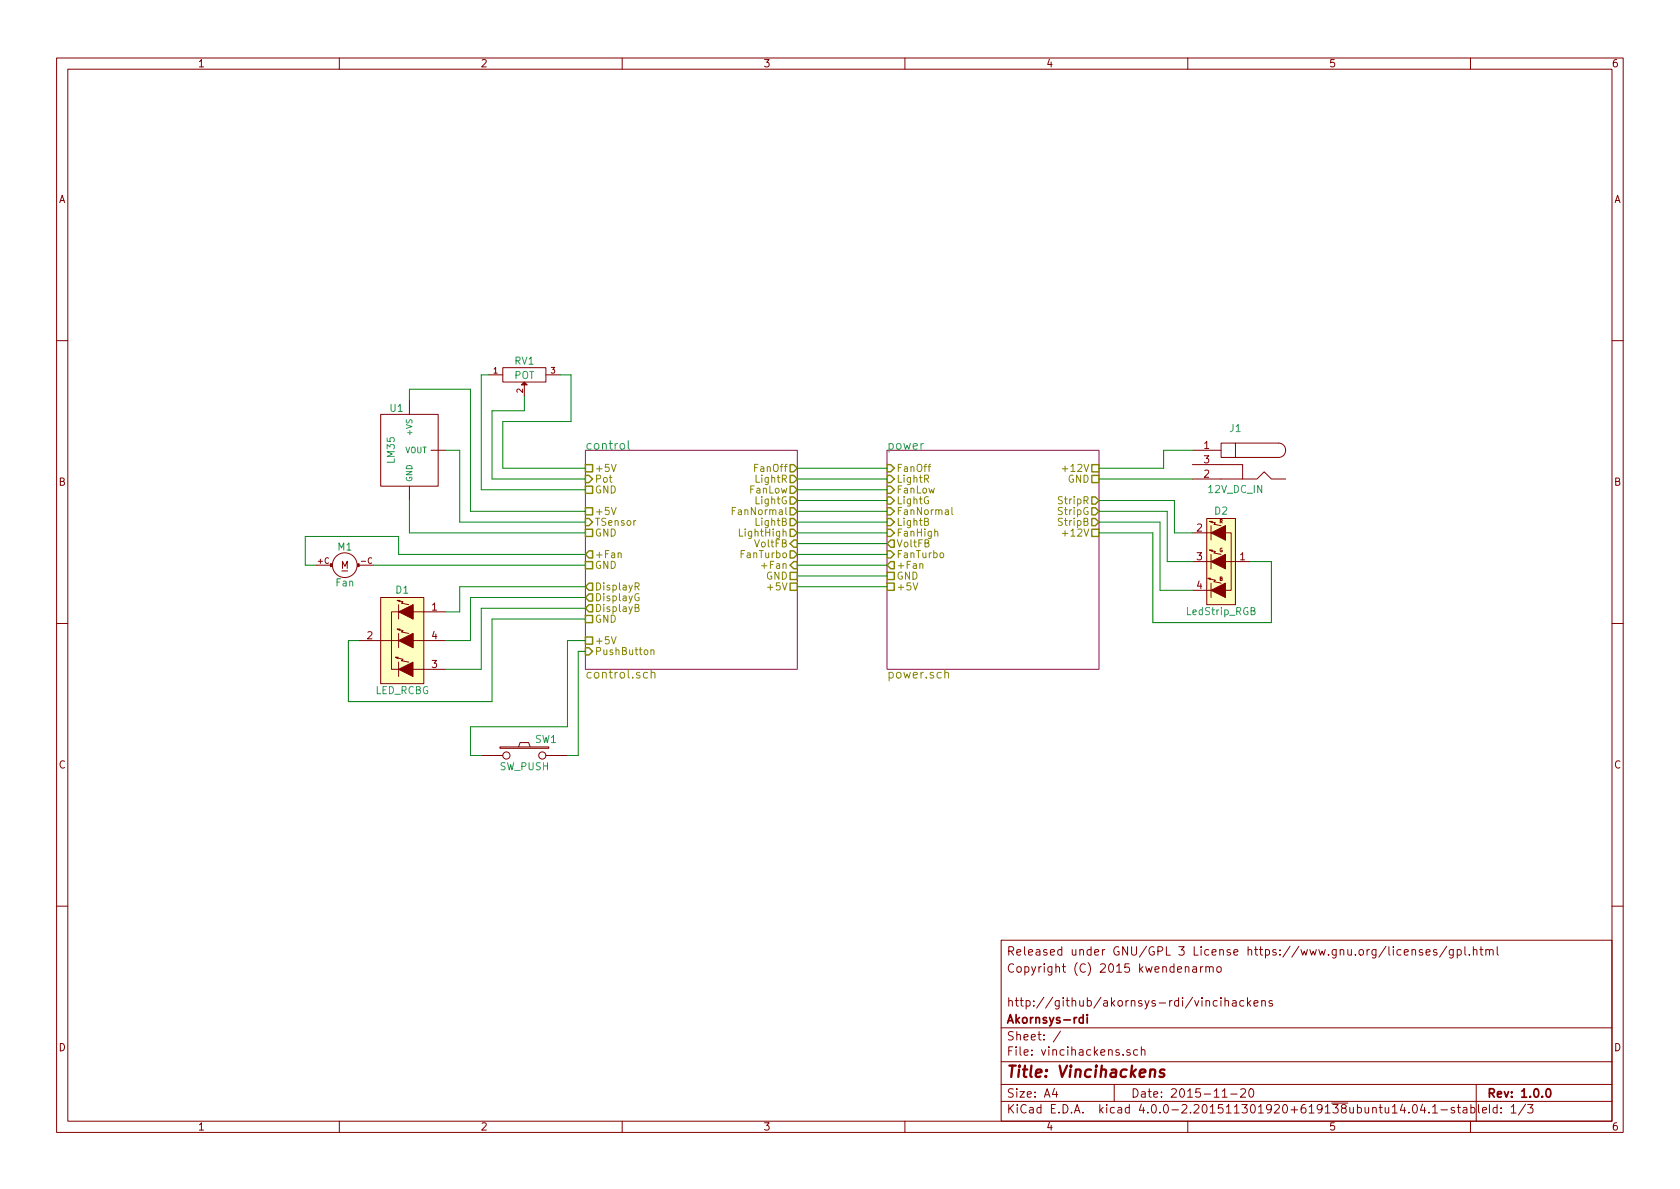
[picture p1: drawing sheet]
EESchema Schematic File Version 2
LIBS:Ardunano
LIBS:lm35
LIBS:motor
LIBS:power
LIBS:device
LIBS:transistors
LIBS:conn
LIBS:linear
LIBS:regul
LIBS:74xx
LIBS:cmos4000
LIBS:adc-dac
LIBS:memory
LIBS:xilinx
LIBS:microcontrollers
LIBS:dsp
LIBS:microchip
LIBS:analog_switches
LIBS:motorola
LIBS:texas
LIBS:intel
LIBS:audio
LIBS:interface
LIBS:digital-audio
LIBS:philips
LIBS:display
LIBS:cypress
LIBS:siliconi
LIBS:opto
LIBS:atmel
LIBS:contrib
LIBS:valves
LIBS:vincihackens-cache
EELAYER 25 0
EELAYER END
$Descr A4 11693 8268
encoding utf-8
Sheet 1 3
Title "Vincihackens"
Date "2015-11-20"
Rev "1.0.0"
Comp "Akornsys-rdi"
Comment1 "http://github/akornsys-rdi/vincihackens"
Comment2 ""
Comment3 "Copyright (C) 2015 kwendenarmo"
Comment4 "Released under GNU/GPL 3 License https://www.gnu.org/licenses/gpl.html"
$EndDescr
$Sheet
S 4075 3125 1475 1525
U 566220F8
F0 "control" 60
F1 "control.sch" 60
F2 "FanOff" O R 5550 3250 50 
F3 "LightR" O R 5550 3325 50 
F4 "FanLow" O R 5550 3400 50 
F5 "LightG" O R 5550 3475 50 
F6 "FanNormal" O R 5550 3550 50 
F7 "LightB" O R 5550 3625 50 
F8 "LightHigh" O R 5550 3700 50 
F9 "VoltFB" I R 5550 3775 50 
F10 "FanTurbo" O R 5550 3850 50 
F11 "+Fan" I R 5550 3925 50 
F12 "GND" U R 5550 4000 50 
F13 "+5V" U R 5550 4075 50 
F14 "+5V" U L 4075 3250 50 
F15 "GND" U L 4075 3400 50 
F16 "+5V" U L 4075 3550 50 
F17 "GND" U L 4075 3700 50 
F18 "Pot" I L 4075 3325 50 
F19 "TSensor" I L 4075 3625 50 
F20 "+Fan" O L 4075 3850 50 
F21 "GND" U L 4075 3925 50 
F22 "GND" U L 4075 4300 50 
F23 "DisplayR" O L 4075 4075 50 
F24 "DisplayG" O L 4075 4150 50 
F25 "DisplayB" O L 4075 4225 50 
F26 "+5V" U L 4075 4450 50 
F27 "PushButton" I L 4075 4525 50 
$EndSheet
$Sheet
S 6175 3125 1475 1525
U 56622135
F0 "power" 60
F1 "power.sch" 60
F2 "FanOff" I L 6175 3250 50 
F3 "LightR" I L 6175 3325 50 
F4 "FanLow" I L 6175 3400 50 
F5 "LightG" I L 6175 3475 50 
F6 "FanNormal" I L 6175 3550 50 
F7 "LightB" I L 6175 3625 50 
F8 "FanHigh" I L 6175 3700 50 
F9 "VoltFB" O L 6175 3775 50 
F10 "FanTurbo" I L 6175 3850 50 
F11 "+Fan" O L 6175 3925 50 
F12 "GND" U L 6175 4000 50 
F13 "+5V" U L 6175 4075 50 
F14 "StripR" O R 7650 3475 50 
F15 "StripG" O R 7650 3550 50 
F16 "StripB" O R 7650 3625 50 
F17 "+12V" U R 7650 3700 50 
F18 "+12V" U R 7650 3250 50 
F19 "GND" U R 7650 3325 50 
$EndSheet
Wire Wire Line
	5550 3250 6175 3250
Wire Wire Line
	6175 3325 5550 3325
Wire Wire Line
	5550 3400 6175 3400
Wire Wire Line
	6175 3475 5550 3475
Wire Wire Line
	5550 3550 6175 3550
Wire Wire Line
	6175 3625 5550 3625
Wire Wire Line
	5550 3700 6175 3700
Wire Wire Line
	6175 3775 5550 3775
Wire Wire Line
	5550 3850 6175 3850
Wire Wire Line
	6175 3925 5550 3925
Wire Wire Line
	5550 4000 6175 4000
Wire Wire Line
	6175 4075 5550 4075
$Comp
L POT RV1
U 1 1
P 3650 2600
F 0 "RV1" H 3650 2500 50  0000 C CNN
F 1 "POT" H 3650 2600 50  0000 C CNN
F 2 "" H 3650 2600 50  0000 C CNN
F 3 "" H 3650 2600 50  0000 C CNN
	1    3650 2600
	1    0    0    1   
$EndComp
$Comp
L LED_RCBG D1
U 1 1
P 2800 4450
F 0 "D1" H 2800 4800 50  0000 C CNN
F 1 "LED_RCBG" H 2800 4100 50  0000 C CNN
F 2 "" H 2800 4400 50  0000 C CNN
F 3 "" H 2800 4400 50  0000 C CNN
	1    2800 4450
	1    0    0    -1  
$EndComp
$Comp
L SW_PUSH SW1
U 1 1
P 3650 5250
F 0 "SW1" H 3800 5360 50  0000 C CNN
F 1 "SW_PUSH" H 3650 5170 50  0000 C CNN
F 2 "" H 3650 5250 50  0000 C CNN
F 3 "" H 3650 5250 50  0000 C CNN
	1    3650 5250
	1    0    0    -1  
$EndComp
$Comp
L BARREL_JACK J1
U 1 1
P 8600 3225
F 0 "J1" H 8600 3475 50  0000 C CNN
F 1 "12V_DC_IN" H 8600 3050 50  0000 C CNN
F 2 "" H 8600 3225 50  0000 C CNN
F 3 "" H 8600 3225 50  0000 C CNN
	1    8600 3225
	-1   0    0    -1  
$EndComp
$Comp
L Led_RGB_CA D2
U 1 1
P 8500 3900
F 0 "D2" H 8500 4250 50  0000 C CNN
F 1 "LedStrip_RGB" H 8500 3550 50  0000 C CNN
F 2 "" H 8455 3850 50  0000 C CNN
F 3 "" H 8455 3850 50  0000 C CNN
	1    8500 3900
	1    0    0    -1  
$EndComp
Wire Wire Line
	7650 3325 8300 3325
Wire Wire Line
	7650 3250 8100 3250
Wire Wire Line
	8100 3250 8100 3125
Wire Wire Line
	8100 3125 8300 3125
Wire Wire Line
	7650 3475 8175 3475
Wire Wire Line
	8175 3475 8175 3700
Wire Wire Line
	8175 3700 8300 3700
Wire Wire Line
	7650 3550 8125 3550
Wire Wire Line
	8125 3550 8125 3900
Wire Wire Line
	8125 3900 8300 3900
Wire Wire Line
	7650 3625 8075 3625
Wire Wire Line
	8075 3625 8075 4100
Wire Wire Line
	8075 4100 8300 4100
Wire Wire Line
	7650 3700 8025 3700
Wire Wire Line
	8025 3700 8025 4325
Wire Wire Line
	8025 4325 8850 4325
Wire Wire Line
	8850 4325 8850 3900
Wire Wire Line
	8850 3900 8700 3900
$Comp
L LM35 U1
U 1 1
P 2850 3075
F 0 "U1" H 2760 3315 50  0000 C CNN
F 1 "LM35" V 2725 3025 50  0000 C CNN
F 2 "" H 2820 3075 50  0000 C CNN
F 3 "" H 2820 3075 50  0000 C CNN
	1    2850 3075
	1    0    0    -1  
$EndComp
$Comp
L Motor M1
U 1 1
P 2400 3925
F 0 "M1" H 2400 4050 50  0000 C CNN
F 1 "Fan" H 2400 3800 50  0000 C CNN
F 2 "" H 2400 3925 50  0000 C CNN
F 3 "" H 2400 3925 50  0000 C CNN
	1    2400 3925
	1    0    0    -1  
$EndComp
Wire Wire Line
	3100 3125 3200 3125
Wire Wire Line
	3200 3125 3200 3625
Wire Wire Line
	3200 3625 4075 3625
Wire Wire Line
	2850 3475 2850 3700
Wire Wire Line
	2850 3700 4075 3700
Wire Wire Line
	2850 2775 2850 2700
Wire Wire Line
	2850 2700 3275 2700
Wire Wire Line
	3275 2700 3275 3550
Wire Wire Line
	3275 3550 4075 3550
Wire Wire Line
	3400 2600 3350 2600
Wire Wire Line
	3350 2600 3350 3400
Wire Wire Line
	3350 3400 4075 3400
Wire Wire Line
	3650 2750 3650 2850
Wire Wire Line
	3650 2850 3425 2850
Wire Wire Line
	3425 2850 3425 3325
Wire Wire Line
	3425 3325 4075 3325
Wire Wire Line
	3900 2600 3975 2600
Wire Wire Line
	3975 2600 3975 2925
Wire Wire Line
	3975 2925 3500 2925
Wire Wire Line
	3500 2925 3500 3250
Wire Wire Line
	3500 3250 4075 3250
Wire Wire Line
	2200 3925 2125 3925
Wire Wire Line
	2125 3925 2125 3725
Wire Wire Line
	2125 3725 2775 3725
Wire Wire Line
	2775 3725 2775 3850
Wire Wire Line
	2775 3850 4075 3850
Wire Wire Line
	4075 3925 2600 3925
Wire Wire Line
	3100 4250 3200 4250
Wire Wire Line
	3200 4250 3200 4075
Wire Wire Line
	3200 4075 4075 4075
Wire Wire Line
	3100 4450 3275 4450
Wire Wire Line
	3275 4450 3275 4150
Wire Wire Line
	3275 4150 4075 4150
Wire Wire Line
	3100 4650 3350 4650
Wire Wire Line
	3350 4650 3350 4225
Wire Wire Line
	3350 4225 4075 4225
Wire Wire Line
	2500 4450 2425 4450
Wire Wire Line
	2425 4450 2425 4875
Wire Wire Line
	2425 4875 3425 4875
Wire Wire Line
	3425 4875 3425 4300
Wire Wire Line
	3425 4300 4075 4300
Wire Wire Line
	3950 5250 4025 5250
Wire Wire Line
	4025 5250 4025 4525
Wire Wire Line
	4025 4525 4075 4525
Wire Wire Line
	3350 5250 3275 5250
Wire Wire Line
	3275 5250 3275 5050
Wire Wire Line
	3275 5050 3950 5050
Wire Wire Line
	3950 5050 3950 4450
Wire Wire Line
	3950 4450 4075 4450
$EndSCHEMATC
